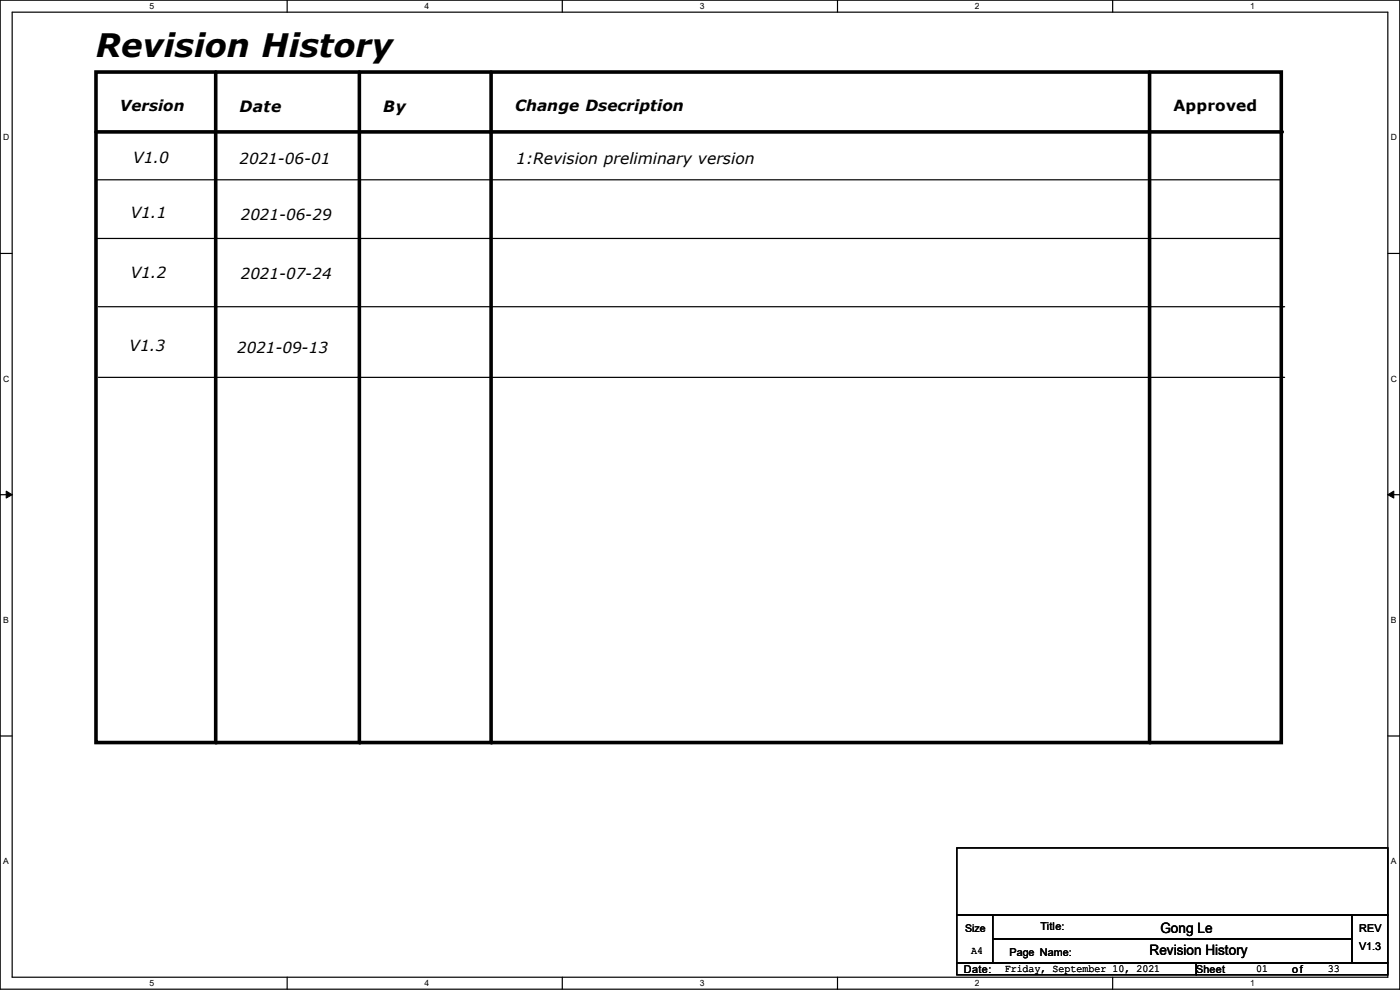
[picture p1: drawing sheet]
<svg xmlns="http://www.w3.org/2000/svg" width="297mm" height="210mm" viewBox="0 0 297 210" stroke-linecap="round" stroke-linejoin="round" font-family="sans-serif">
<path d="M0 0h297v209.8h-297zM2.6 2.6h291.8v204.7h-291.8z" fill="none" stroke="#000" stroke-width=".25"/>
<g fill="#fff">
<path d="M31.7 .3h1v2h-1z"/>
<path d="M31.7 207.6h1v1.9h-1z"/>
</g>
<path d="M60.9 0v2.6M60.9 207.3v2.5" fill="none" stroke="#000" stroke-width=".25"/>
<g fill="#fff">
<path d="M90.1 .3h1v2h-1z"/>
<path d="M90.1 207.6h1v1.9h-1z"/>
</g>
<path d="M119.3 0v2.6M119.3 207.3v2.5" fill="none" stroke="#000" stroke-width=".25"/>
<g fill="#fff">
<path d="M148.5 .3h.9v2h-.9z"/>
<path d="M148.5 207.6h.9v1.9h-.9z"/>
</g>
<path d="M177.7 0v2.6M177.7 207.3v2.5" fill="none" stroke="#000" stroke-width=".25"/>
<g fill="#fff">
<path d="M206.8 .3h1v2h-1z"/>
<path d="M206.8 207.6h1v1.9h-1z"/>
</g>
<path d="M236.1 0v2.6M236.1 207.3v2.5" fill="none" stroke="#000" stroke-width=".25"/>
<g fill="#fff">
<path d="M265.2 .3h1v2h-1z"/>
<path d="M265.2 207.6h1v1.9h-1z"/>
<path d="M.7 28.2h1.2v1.9h-1.2z"/>
<path d="M295.1 28.2h1.2v1.9h-1.2z"/>
<path d="M.7 79.3h1.2v2h-1.2z"/>
<path d="M295.1 79.3h1.2v2h-1.2z"/>
</g>
<path d="M0 53.8h2.6M294.4 53.8h2.6" fill="none" stroke="#000" stroke-width=".25"/>
<g fill="#fff">
<path d="M.7 130.5h1.2v2h-1.2z"/>
<path d="M295.1 130.5h1.1v2h-1.1z"/>
</g>
<path d="M0 104.9h2.6M294.4 104.9h2.6" fill="none" stroke="#000" stroke-width=".25"/>
<path d="M1.3 104.2l1.3 .7-1.3 .8zM294.4 104.9l1.3-.7v1.5z" fill="#000" stroke="#000" stroke-width=".21"/>
<g fill="#fff">
<path d="M.7 181.7h1.2v2h-1.2z"/>
<path d="M295.1 181.7h1.1v2h-1.1z"/>
</g>
<g fill="none" stroke="#000" stroke-width=".25">
<path d="M20.4 38.1h251.4M271.8 38.1h.1M20.4 50.6h251.4M271.8 50.6h.1M20.9 65.1h251.4M272.3 65.1h.1M20.9 80.1h251.4M272.3 80.1h.1M0 156.1h2.6M294.4 156.1h2.6M203 179.9h91.4v14.2h-91.4zM203 194.1h7.6v10.2h-7.6z"/>
<path d="M210.6 194.1h76.2v5.1h-76.2zM210.6 199.2h76.2v5.1h-76.2zM286.8 194.1h7.6v10.2h-7.6zM203 204.3h50.8v2.5h-50.8zM253.8 204.3h40.6v2.5h-40.6z"/>
</g>
<path d="M20.4 15.3h251.4v142.2h-251.4zM45.8 15.3v142.2M76.2 15.3v142.2M104.2 15.3v142.2M243.9 15.3v142.2M20.4 28h251.4" fill="none" stroke="#000" stroke-width=".76"/>
<g fill="#000">
<circle cx="271.8" cy="28" r=".38"/>
<circle cx="45.8" cy="157.5" r=".38"/>
<circle cx="76.2" cy="157.5" r=".38"/>
<circle cx="104.2" cy="157.5" r=".38"/>
<circle cx="243.9" cy="157.5" r=".38"/>
</g>
<text font-size="6.9" x="20.4" y="12">Revision History</text>
<g font-size="3.3">
<text x="50.8" y="23.7">Date</text>
<text x="81.3" y="23.7">By</text>
<text x="109.3" y="23.6">Change Dsecription</text>
<text x="249" y="23.6">Approved</text>
<text x="28.2" y="34.5">V1.0</text>
<text x="109.5" y="34.8">1:Revision preliminary version</text>
<text x="27.7" y="46.2">V1.1</text>
<text x="27.7" y="58.9">V1.2</text>
<text x="27.5" y="74.4">V1.3</text>
</g>
<g font-size="3.2">
<text x="25.4" y="23.6">Version</text>
<text x="50.8" y="34.8">2021-06-01</text>
<text x="51.1" y="46.7">2021-06-29</text>
<text x="51.1" y="59.2">2021-07-24</text>
<text x="50.3" y="74.9">2021-09-13</text>
</g>
<g font-size="3">
<text x="246.2" y="197.9">Gong Le</text>
<text x="243.9" y="202.7">Revision History</text>
</g>
<g font-size="2.3">
<text x="220.8" y="197.2">Title:</text>
<text x="288.3" y="197.7">REV</text>
<text x="206" y="202.3">A4</text>
<text x="214.2" y="202.8">Page Name:</text>
<text x="288.3" y="201.5">V1.3</text>
<text x="204.5" y="206.3">Date:</text>
<text x="213.1" y="206.1">Friday, September 10, 2021</text>
<text x="253.8" y="206.3">Sheet</text>
<text x="266.5" y="206.1">01</text>
<text x="274.1" y="206.3">of</text>
<text x="281.7" y="206.1">33</text>
</g>
<text font-size="2.2" x="204.8" y="197.7">Size</text>
<g font-size="1.8">
<text x="31.7" y="1.9">5</text>
<text x="90.1" y="1.9">4</text>
<text x="148.5" y="1.9">3</text>
<text x="206.8" y="1.9">2</text>
<text x="265.2" y="1.9">1</text>
<text x=".7" y="29.8">D</text>
<text x="295.1" y="29.8">D</text>
<text x=".7" y="80.9">C</text>
<text x="295.1" y="80.9">C</text>
<text x=".7" y="132.1">B</text>
<text x="295.1" y="132.1">B</text>
<text x=".7" y="183.3">A</text>
<text x="295.1" y="183.3">A</text>
<text x="31.7" y="209.2">5</text>
<text x="90.1" y="209.2">4</text>
<text x="148.5" y="209.2">3</text>
<text x="206.8" y="209.2">2</text>
<text x="265.2" y="209.2">1</text>
</g>
</svg>
